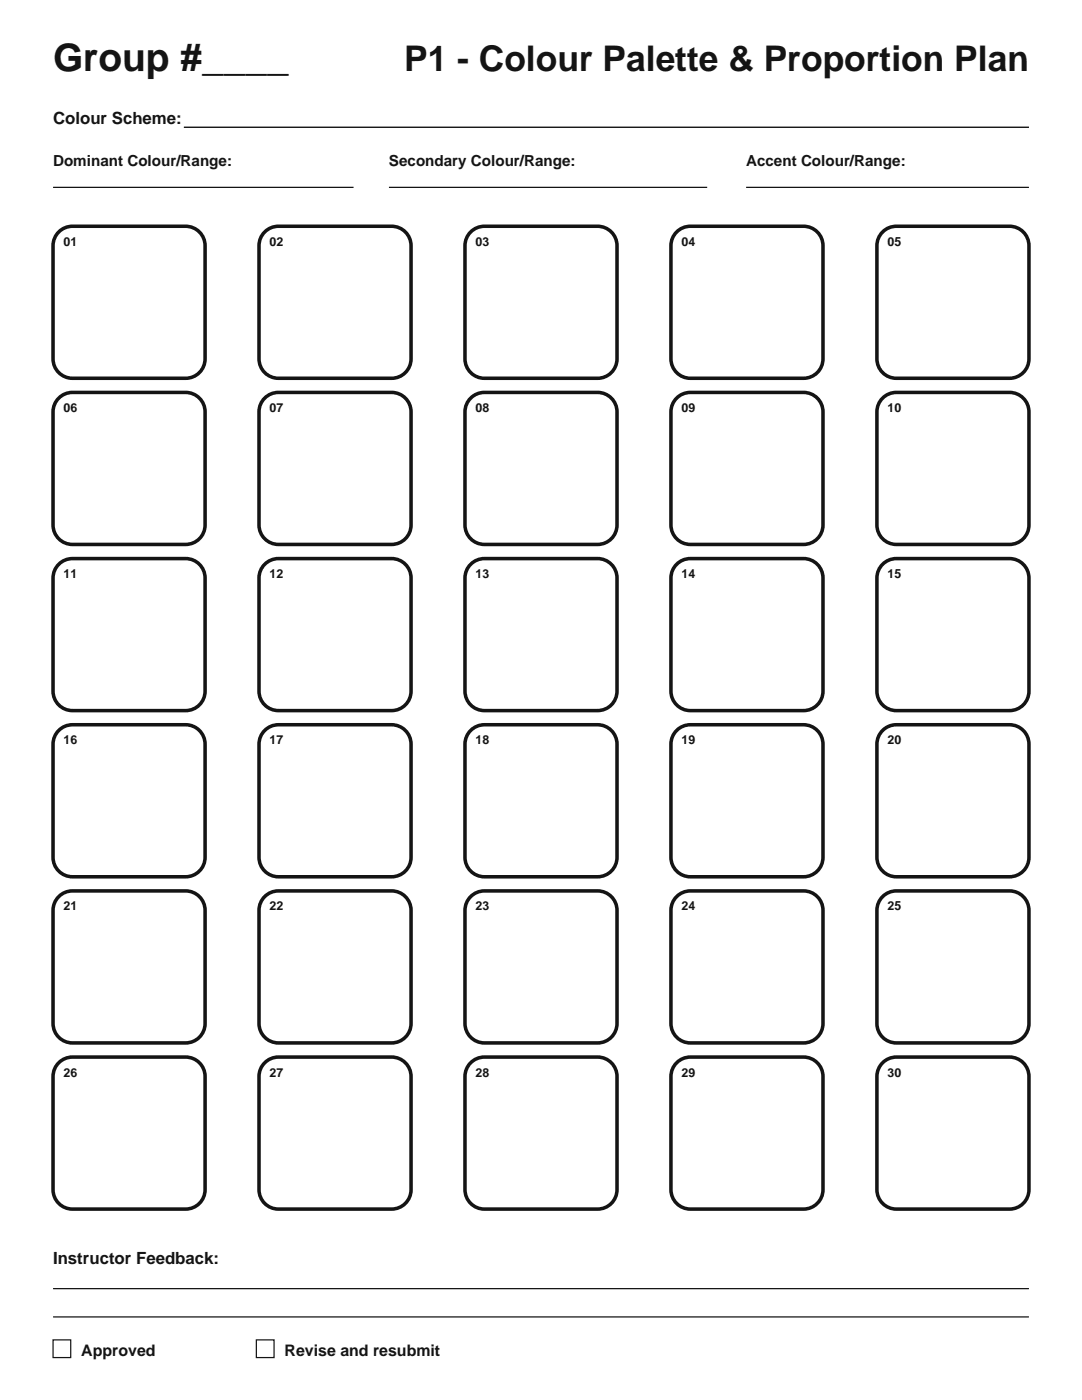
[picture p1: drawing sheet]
<svg xmlns="http://www.w3.org/2000/svg" width="216mm" height="279mm" viewBox="0 0 216 279" stroke-linecap="round" stroke-linejoin="round" font-family="sans-serif">
<path d="M36.7 25.4h168.6" fill="none" stroke="#141414" stroke-width=".28"/>
<path d="M10.6 37.4h60M77.6 37.4h63.5M148.9 37.4h56.4M10.6 257.2h194.7M10.6 267.4h3.5v3.5h-3.5zM10.6 262.8h194.7M51.2 267.4h3.5v3.5h-3.5z" fill="none" stroke="#141414" stroke-width=".25"/>
<g fill="none" stroke="#141414" stroke-width=".71" stroke-linecap="butt">
<path d="M11.7 46.3a3.9 3.9 0 0 1 2.8-1.1h22.5a3.9 3.9 0 0 1 3.9 3.8v22.6a3.9 3.9 0 0 1-3.9 3.9h-22.5a3.9 3.9 0 0 1-3.9-3.9v-22.6a3.9 3.9 0 0 1 1.1-2.7zM52.8 46.3a3.9 3.9 0 0 1 2.8-1.1h22.5a3.9 3.9 0 0 1 3.9 3.8v22.6a3.9 3.9 0 0 1-3.9 3.9h-22.5a3.9 3.9 0 0 1-3.9-3.9v-22.6a3.9 3.9 0 0 1 1.1-2.7zM93.9 46.3a3.9 3.9 0 0 1 2.8-1.1h22.5a3.9 3.9 0 0 1 3.9 3.8v22.6a3.9 3.9 0 0 1-3.9 3.9h-22.5a3.9 3.9 0 0 1-3.9-3.9v-22.6a3.9 3.9 0 0 1 1.1-2.7zM135 46.3a3.9 3.9 0 0 1 2.8-1.1h22.5a3.9 3.9 0 0 1 3.9 3.8v22.6a3.9 3.9 0 0 1-3.9 3.9h-22.5a3.9 3.9 0 0 1-3.9-3.9v-22.6a3.9 3.9 0 0 1 1.1-2.7zM176.1 46.3a3.9 3.9 0 0 1 2.8-1.1h22.5a3.9 3.9 0 0 1 3.9 3.8v22.6a3.9 3.9 0 0 1-3.9 3.9h-22.5a3.9 3.9 0 0 1-3.9-3.9v-22.6a3.9 3.9 0 0 1 1.1-2.7zM11.7 79.5a3.9 3.9 0 0 1 2.8-1.2h22.5a3.9 3.9 0 0 1 3.9 3.9v22.6a3.9 3.9 0 0 1-3.9 3.9h-22.5a3.9 3.9 0 0 1-3.9-3.9v-22.6a3.9 3.9 0 0 1 1.1-2.7zM52.8 79.5a3.9 3.9 0 0 1 2.8-1.2h22.5a3.9 3.9 0 0 1 3.9 3.9v22.6a3.9 3.9 0 0 1-3.9 3.9h-22.5a3.9 3.9 0 0 1-3.9-3.9v-22.6a3.9 3.9 0 0 1 1.1-2.7zM93.9 79.5a3.9 3.9 0 0 1 2.8-1.2h22.5a3.9 3.9 0 0 1 3.9 3.9v22.6a3.9 3.9 0 0 1-3.9 3.9h-22.5a3.9 3.9 0 0 1-3.9-3.9v-22.6a3.9 3.9 0 0 1 1.1-2.7zM135 79.5a3.9 3.9 0 0 1 2.8-1.2h22.5a3.9 3.9 0 0 1 3.9 3.9v22.6a3.9 3.9 0 0 1-3.9 3.9h-22.5a3.9 3.9 0 0 1-3.9-3.9v-22.6a3.9 3.9 0 0 1 1.1-2.7zM176.1 79.5a3.9 3.9 0 0 1 2.8-1.2h22.5a3.9 3.9 0 0 1 3.9 3.9v22.6a3.9 3.9 0 0 1-3.9 3.9h-22.5a3.9 3.9 0 0 1-3.9-3.9v-22.6a3.9 3.9 0 0 1 1.1-2.7zM11.7 112.6a3.9 3.9 0 0 1 2.8-1.1h22.5a3.9 3.9 0 0 1 3.9 3.9v22.5a3.9 3.9 0 0 1-3.9 3.9h-22.5a3.9 3.9 0 0 1-3.9-3.9v-22.5a3.9 3.9 0 0 1 1.1-2.8zM52.8 112.6a3.9 3.9 0 0 1 2.8-1.1h22.5a3.9 3.9 0 0 1 3.9 3.9v22.5a3.9 3.9 0 0 1-3.9 3.9h-22.5a3.9 3.9 0 0 1-3.9-3.9v-22.5a3.9 3.9 0 0 1 1.1-2.8z"/>
<path d="M93.9 112.6a3.9 3.9 0 0 1 2.8-1.1h22.5a3.9 3.9 0 0 1 3.9 3.9v22.5a3.9 3.9 0 0 1-3.9 3.9h-22.5a3.9 3.9 0 0 1-3.9-3.9v-22.5a3.9 3.9 0 0 1 1.1-2.8zM135 112.6a3.9 3.9 0 0 1 2.8-1.1h22.5a3.9 3.9 0 0 1 3.9 3.9v22.5a3.9 3.9 0 0 1-3.9 3.9h-22.5a3.9 3.9 0 0 1-3.9-3.9v-22.5a3.9 3.9 0 0 1 1.1-2.8zM176.1 112.6a3.9 3.9 0 0 1 2.8-1.1h22.5a3.9 3.9 0 0 1 3.9 3.9v22.5a3.9 3.9 0 0 1-3.9 3.9h-22.5a3.9 3.9 0 0 1-3.9-3.9v-22.5a3.9 3.9 0 0 1 1.1-2.8zM11.7 145.8a3.9 3.9 0 0 1 2.8-1.2h22.5a3.9 3.9 0 0 1 3.9 3.9v22.6a3.9 3.9 0 0 1-3.9 3.9h-22.5a3.9 3.9 0 0 1-3.9-3.9v-22.6a3.9 3.9 0 0 1 1.1-2.7zM52.8 145.8a3.9 3.9 0 0 1 2.8-1.2h22.5a3.9 3.9 0 0 1 3.9 3.9v22.6a3.9 3.9 0 0 1-3.9 3.9h-22.5a3.9 3.9 0 0 1-3.9-3.9v-22.6a3.9 3.9 0 0 1 1.1-2.7zM93.9 145.8a3.9 3.9 0 0 1 2.8-1.2h22.5a3.9 3.9 0 0 1 3.9 3.9v22.6a3.9 3.9 0 0 1-3.9 3.9h-22.5a3.9 3.9 0 0 1-3.9-3.9v-22.6a3.9 3.9 0 0 1 1.1-2.7zM135 145.8a3.9 3.9 0 0 1 2.8-1.2h22.5a3.9 3.9 0 0 1 3.9 3.9v22.6a3.9 3.9 0 0 1-3.9 3.9h-22.5a3.9 3.9 0 0 1-3.9-3.9v-22.6a3.9 3.9 0 0 1 1.1-2.7zM176.1 145.8a3.9 3.9 0 0 1 2.8-1.2h22.5a3.9 3.9 0 0 1 3.9 3.9v22.6a3.9 3.9 0 0 1-3.9 3.9h-22.5a3.9 3.9 0 0 1-3.9-3.9v-22.6a3.9 3.9 0 0 1 1.1-2.7zM11.7 178.9a3.9 3.9 0 0 1 2.8-1.1h22.5a3.9 3.9 0 0 1 3.9 3.9v22.6a3.9 3.9 0 0 1-3.9 3.8h-22.5a3.9 3.9 0 0 1-3.9-3.8v-22.6a3.9 3.9 0 0 1 1.1-2.8zM52.8 178.9a3.9 3.9 0 0 1 2.8-1.1h22.5a3.9 3.9 0 0 1 3.9 3.9v22.6a3.9 3.9 0 0 1-3.9 3.8h-22.5a3.9 3.9 0 0 1-3.9-3.8v-22.6a3.9 3.9 0 0 1 1.1-2.8zM93.9 178.9a3.9 3.9 0 0 1 2.8-1.1h22.5a3.9 3.9 0 0 1 3.9 3.9v22.6a3.9 3.9 0 0 1-3.9 3.8h-22.5a3.9 3.9 0 0 1-3.9-3.8v-22.6a3.9 3.9 0 0 1 1.1-2.8zM135 178.9a3.9 3.9 0 0 1 2.8-1.1h22.5a3.9 3.9 0 0 1 3.9 3.9v22.6a3.9 3.9 0 0 1-3.9 3.8h-22.5a3.9 3.9 0 0 1-3.9-3.8v-22.6a3.9 3.9 0 0 1 1.1-2.8z"/>
<path d="M176.1 178.9a3.9 3.9 0 0 1 2.8-1.1h22.5a3.9 3.9 0 0 1 3.9 3.9v22.6a3.9 3.9 0 0 1-3.9 3.8h-22.5a3.9 3.9 0 0 1-3.9-3.8v-22.6a3.9 3.9 0 0 1 1.1-2.8zM11.7 212.1a3.9 3.9 0 0 1 2.8-1.1h22.5a3.9 3.9 0 0 1 3.9 3.8v22.6a3.9 3.9 0 0 1-3.9 3.9h-22.5a3.9 3.9 0 0 1-3.9-3.9v-22.6a3.9 3.9 0 0 1 1.1-2.7zM52.8 212.1a3.9 3.9 0 0 1 2.8-1.1h22.5a3.9 3.9 0 0 1 3.9 3.8v22.6a3.9 3.9 0 0 1-3.9 3.9h-22.5a3.9 3.9 0 0 1-3.9-3.9v-22.6a3.9 3.9 0 0 1 1.1-2.7zM93.9 212.1a3.9 3.9 0 0 1 2.8-1.1h22.5a3.9 3.9 0 0 1 3.9 3.8v22.6a3.9 3.9 0 0 1-3.9 3.9h-22.5a3.9 3.9 0 0 1-3.9-3.9v-22.6a3.9 3.9 0 0 1 1.1-2.7zM135 212.1a3.9 3.9 0 0 1 2.8-1.1h22.5a3.9 3.9 0 0 1 3.9 3.8v22.6a3.9 3.9 0 0 1-3.9 3.9h-22.5a3.9 3.9 0 0 1-3.9-3.9v-22.6a3.9 3.9 0 0 1 1.1-2.7zM176.1 212.1a3.9 3.9 0 0 1 2.8-1.1h22.5a3.9 3.9 0 0 1 3.9 3.8v22.6a3.9 3.9 0 0 1-3.9 3.9h-22.5a3.9 3.9 0 0 1-3.9-3.9v-22.6a3.9 3.9 0 0 1 1.1-2.7z"/>
</g>
<text font-size="7.8" fill="#141414" x="10.6" y="14.1">Group #____</text>
<text font-size="7.1" fill="#141414" x="80.6" y="14.1">P1 - Colour Palette &amp; Proportion Plan</text>
<g font-size="3.4" fill="#141414">
<text x="10.6" y="24.7">Colour Scheme:</text>
<text x="10.6" y="252.2">Instructor Feedback:</text>
</g>
<g font-size="3.2" fill="#141414">
<text x="16.2" y="270.6">Approved</text>
<text x="56.8" y="270.6">Revise and resubmit</text>
</g>
<g font-size="3" fill="#141414">
<text x="10.6" y="33.2">Dominant Colour/Range:</text>
<text x="77.6" y="33.2">Secondary Colour/Range:</text>
<text x="148.9" y="33.2">Accent Colour/Range:</text>
</g>
<g font-size="2.5" fill="#141414">
<text x="12.7" y="49">01</text>
<text x="53.8" y="49">02</text>
<text x="94.9" y="49">03</text>
<text x="136" y="49">04</text>
<text x="177.1" y="49">05</text>
<text x="12.7" y="82.2">06</text>
<text x="53.8" y="82.2">07</text>
<text x="94.9" y="82.2">08</text>
<text x="136" y="82.2">09</text>
<text x="177.1" y="82.2">10</text>
<text x="12.7" y="115.4">11</text>
<text x="53.8" y="115.4">12</text>
<text x="94.9" y="115.4">13</text>
<text x="136" y="115.4">14</text>
<text x="177.1" y="115.4">15</text>
<text x="12.7" y="148.5">16</text>
<text x="53.8" y="148.5">17</text>
<text x="94.9" y="148.5">18</text>
<text x="136" y="148.5">19</text>
<text x="177.1" y="148.5">20</text>
<text x="12.7" y="181.7">21</text>
<text x="53.8" y="181.7">22</text>
<text x="94.9" y="181.7">23</text>
<text x="136" y="181.7">24</text>
<text x="177.1" y="181.7">25</text>
<text x="12.7" y="214.8">26</text>
<text x="53.8" y="214.8">27</text>
<text x="94.9" y="214.8">28</text>
<text x="136" y="214.8">29</text>
<text x="177.1" y="214.8">30</text>
</g>
</svg>
